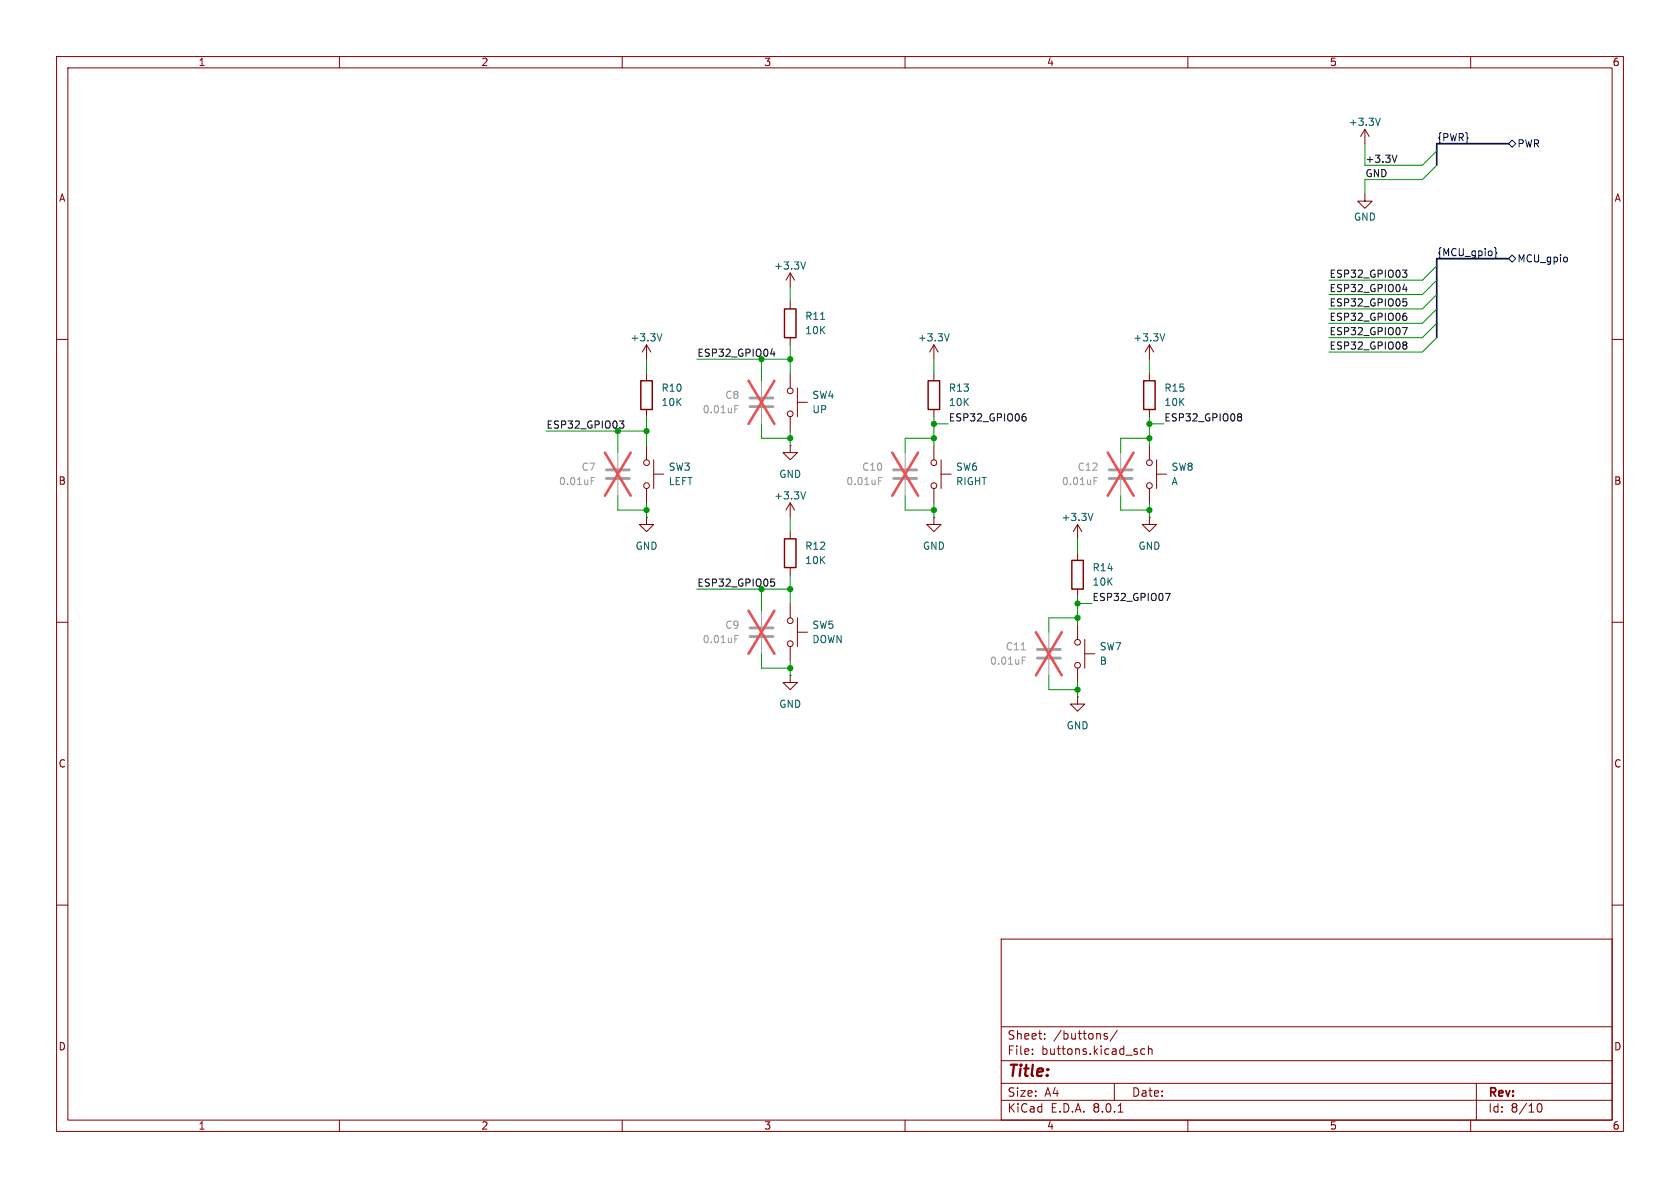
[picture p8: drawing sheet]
<svg xmlns="http://www.w3.org/2000/svg" width="297mm" height="210mm" viewBox="0 0 297 210" stroke-linecap="round" stroke-linejoin="round" font-family="sans-serif">
<g fill="none" stroke="#840000" stroke-width=".18">
<path d="M10 10h277v190h-277zM12 12h273v186h-273zM60 10v2M110 10v2M160 10v2M210 10v2M260 10v2M241.3 34.3v1.3h1.3l-1.3 1.2-1.3-1.2h1.3M241.3 22.9l-.8 1.2M241.3 22.9v2.5M241.3 22.9l.8 1.2M10 60h2"/>
<path d="M139.7 48.3v2.5M139.7 53.3v1.3M139.7 59.7v1.3M139.7 48.3l-.8 1.2M139.7 48.3l.8 1.2M285 60h2M114.3 61l-.8 1.2M114.3 61v2.5M114.3 66v1.3M114.3 72.4v1.3M114.3 78.7v2.6M114.3 61l.8 1.2"/>
<path d="M139.7 78.7v1.3h1.3l-1.3 1.3-1.3-1.3h1.3M139.7 78.7h.1M139.7 66v2.6M139.7 73.7v2.5M141 71.1h1.7M141 68.6v5.1M165.1 61v2.5M165.1 66v1.3M165.1 72.4v1.3M165.1 78.7v2.6M165.1 61l-.8 1.2M165.1 61l.8 1.2"/>
<path d="M203.2 61v2.5M203.2 66v1.3M203.2 72.4v1.3M203.2 78.7v2.6M203.2 61l-.8 1.2M203.2 61l.8 1.2M114.3 91.4v1.3h1.3l-1.3 1.3-1.3-1.3h1.3M114.3 91.4h.1M114.3 86.4v2.5M115.6 83.8h1.7M115.6 81.3v5.1M139.7 88.9l-.8 1.3"/>
<path d="M139.7 88.9v2.5M139.7 94v1.3M139.7 88.9l.8 1.3M165.1 91.4v1.3h1.3l-1.3 1.3-1.3-1.3h1.3M165.1 91.4h.1M165.1 86.4v2.5M166.4 83.8h1.7M166.4 81.3v5.1M190.5 92.7v2.6M190.5 97.8v1.3M190.5 92.7l-.8 1.3M190.5 92.7l.8 1.3"/>
<path d="M203.2 91.4v1.3h1.3l-1.3 1.3-1.3-1.3h1.3M203.2 91.4h.1M203.2 86.4v2.5M204.5 83.8h1.7M204.5 81.3v5.1M10 110h2M139.7 119.4v1.3h1.3l-1.3 1.2-1.3-1.2h1.3M139.7 119.4h.1M139.7 100.3v1.3M139.7 106.7v2.5M139.7 114.3v2.5M141 109.2v5.1"/>
<path d="M141 111.8h1.7M190.5 104.1v1.3M190.5 110.5v2.5M190.5 118.1v2.6M191.8 115.6h1.7M191.8 113v5.1M285 110h2M190.5 123.2v1.3h1.3l-1.3 1.2-1.3-1.2h1.3M190.5 123.2h.1M10 160h2M285 160h2M177 166h108v32h-108z"/>
<path d="M60 198v2M110 198v2M160 198v2M177 194.5h108M177 191.5h108M177 187.5h108M177 181.5h108M182.5 186.3v.1M182.5 185.5v.1M184.7 183.6v.1M184.7 182.8v.1M195.7 182.8l-.3-.1-.2 .2v.2l.5 .2v.3h-.5"/>
<path d="M197 191.5v3M197.5 182.1l-1.3 2M197.7 196.6h.8M202.4 185.5l-.4-.1-.3 .3v.4l.1 .2h.6M203 185.5l.2-.1 .4 .1 .1 .9M203 184.9v1.5M210 198v2M260 198v2M261 191.5v6.5M271.7 195.7l.2-.5 .2-.1a.8 .8 0 0 1 .5 .7 .8 .8 0 0 1-.5 .8l-.2-.1-.2-.5"/>
<circle cx="139.7" cy="69.1" r=".51"/>
<circle cx="139.7" cy="73.2" r=".51"/>
<circle cx="114.3" cy="81.8" r=".51"/>
<circle cx="114.3" cy="85.9" r=".51"/>
<circle cx="165.1" cy="85.9" r=".51"/>
<circle cx="165.1" cy="81.8" r=".51"/>
<circle cx="203.2" cy="85.9" r=".51"/>
<circle cx="203.2" cy="81.8" r=".51"/>
<circle cx="139.7" cy="113.8" r=".51"/>
<circle cx="139.7" cy="109.7" r=".51"/>
<circle cx="190.5" cy="113.5" r=".51"/>
<circle cx="190.5" cy="117.6" r=".51"/>
</g>
<path d="M138.7 54.6h2v5.1h-2zM113.3 67.3h2v5.1h-2zM164.1 67.3h2v5.1h-2zM202.2 67.3h2v5.1h-2zM138.7 95.3h2v5h-2zM189.5 99.1h2v5h-2z" fill="none" stroke="#840000" stroke-width=".25"/>
<path d="M244 20.9l-.4 1.3M117 59l-.4 1.3M142.4 46.3l-.4 1.3M145.1 56.5h.7M167.8 59l-.4 1.3M205.9 59l-.4 1.3M142.4 86.9l-.4 1.3M193.2 90.7l-.4 1.3" fill="none" stroke="#006464" stroke-width=".18"/>
<path d="M132.6 71.9h4.1M132.6 70.4h4.1M107.2 84.6h4.1M107.2 83.1h4.1M158 84.6h4.1M158 83.1h4.1M196.1 84.6h4.1M196.1 83.1h4.1M132.6 112.5h4.1M132.6 111h4.1M183.4 116.3h4.1M183.4 114.8h4.1" fill="none" stroke="#a1a1a1" stroke-width=".51"/>
<path d="M134.6 67.3v2.8M134.6 72.1v2.8M109.2 80v2.8M109.2 84.8v2.8M160 80v2.8M160 84.8v2.8M198.1 80v2.8M198.1 84.8v2.8M134.6 108v2.7M134.6 112.8v2.8M185.4 111.8v2.8M185.4 116.6v2.8" fill="none" stroke="#a1a1a1" stroke-width=".18"/>
<g fill="none" stroke="#989898" stroke-width=".18">
<path d="M129.9 72.3h.4M129.9 71.7h.6M104.5 85h.4M104.5 84.4h.6M155.3 85h.4M155.3 84.4h.6M193.4 85h.4M193.4 84.4h.6M129.9 112.9h.4M129.9 112.3h.6M180.5 114.9h.8M180.7 116.8h.4"/>
<path d="M180.7 116.1h.6"/>
</g>
<path d="M132.3 67.3l4.6 7.6M136.9 67.3l-4.6 7.6M106.9 80l4.6 7.6M111.5 80l-4.6 7.6M157.7 80l4.6 7.6M162.3 80l-4.6 7.6M195.8 80l4.6 7.6M200.4 80l-4.6 7.6M132.3 108l4.6 7.6M136.9 108l-4.6 7.6M183.1 111.8l4.6 7.6M187.7 111.8l-4.6 7.6" fill="none" stroke="#e65255" stroke-width=".46"/>
<path d="M266.7 25.4l.6-.6 .7 .6-.7 .6zM264.2 43.8l.2 .1v.6l.2 .2-.2 .2v.6l-.2 .2M266.7 45.7l.6-.6 .7 .6-.7 .7zM277 45.6v.6" fill="none" stroke="#000084" stroke-width=".18"/>
<g fill="none" stroke="#0f0f0f" stroke-width=".18">
<path d="M247 27.4l-.5 1.3M247.9 47.7h.8l-.4 .5 .4 .2v.4l-.2 .2h-.4M247.9 57.9h.9l-.6 1.3M248 51.1h.8M248.1 52.8h.6M248.2 53.3h.3l.2 .3-.1 .4-.4 .1M248.2 55.9h.3l.2 .2v.4l-.5 .1M248.4 55.4h.2M248.6 50.7v.9M109.5 74.4h.8l-.4 .5 .3 .1 .1 .4-.3 .3h-.3M136.2 62.6h.8M136.8 62.1v.9"/>
<path d="M180.9 73.6h.3l.2 .3-.1 .4-.4 .1M181 73.1h.3M219 73.1h.3l.2 .3-.2 .3M219 73.7h.3M219.3 73.7l.2 .2v.3l-.2 .2h-.3M248.2 60.4h.3l.2 .3-.2 .3M248.2 61h.3M248.5 61l.2 .2v.3l-.2 .2h-.3M136.3 102.4h.6M136.4 102.8h.3l.3 .3-.1 .4-.5 .1M206 104.9h.9l-.6 1.3"/>
</g>
<path d="M266.7 25.4h-12.7v3.8M266.7 45.7h-12.7v14" fill="none" stroke="#000084" stroke-width=".3"/>
<g fill="none" stroke="#009600" stroke-width=".18">
<path d="M241.3 25.4v3.8h10.2l2.5-2.5M254 29.2l-2.5 2.6h-10.2v2.5M139.7 50.8v2.5M254 59.7l-2.5 2.5h-16.6M254 54.6l-2.5 2.6h-16.6M254 57.2l-2.5 2.5h-16.6M254 47l-2.5 2.5h-16.6M254 52.1l-2.5 2.5h-16.6M254 49.5l-2.5 2.6h-16.6M96.5 76.2h17.8M109.2 76.2v3.8M114.3 63.5v2.5"/>
<path d="M114.3 73.7v5M123.2 63.5h16.5M134.6 74.9v2.6h5.1M134.6 63.5v3.8M139.7 61v5M139.7 76.2v2.5M165.1 74.9h2.5M165.1 77.5h-5.1v2.5M165.1 63.5v2.5M165.1 73.7v5M203.2 63.5v2.5M203.2 73.7v5"/>
<path d="M203.2 74.9h2.5M203.2 77.5h-5.1v2.5M109.2 87.6v2.6h5.1M114.3 88.9v2.5M139.7 91.4v2.6M160 87.6v2.6h5.1M165.1 88.9v2.5M190.5 95.3v2.5M198.1 87.6v2.6h5.1M203.2 88.9v2.5M123.2 104.1h16.5M134.6 104.1v3.9"/>
<path d="M134.6 115.6v2.5h5.1M139.7 101.6v5.1M139.7 116.8v2.6M185.4 119.4v2.5h5.1M190.5 109.2h-5.1v2.6M190.5 105.4v5.1M190.5 106.7h2.5M190.5 120.7v2.5"/>
</g>
<g fill="#009600" stroke="#009600" stroke-width=".18">
<circle cx="114.3" cy="76.2" r=".46"/>
<circle cx="139.7" cy="118.1" r=".46"/>
<circle cx="114.3" cy="90.2" r=".46"/>
<circle cx="203.2" cy="90.2" r=".46"/>
<circle cx="203.2" cy="74.9" r=".46"/>
<circle cx="203.2" cy="77.5" r=".46"/>
<circle cx="190.5" cy="109.2" r=".46"/>
<circle cx="165.1" cy="90.2" r=".46"/>
<circle cx="190.5" cy="121.9" r=".46"/>
<circle cx="190.5" cy="106.7" r=".46"/>
<circle cx="139.7" cy="63.5" r=".46"/>
<circle cx="139.7" cy="104.1" r=".46"/>
<circle cx="165.1" cy="77.5" r=".46"/>
<circle cx="139.7" cy="77.5" r=".46"/>
<circle cx="165.1" cy="74.9" r=".46"/>
</g>
<text font-size="2.8" fill="#840000" x="178" y="190.9">Title:</text>
<g font-size="2.1" fill="#840000">
<text x="178" y="184">Sheet:</text>
<text x="186.2" y="184">/buttons/</text>
<text x="178" y="186.7">File:</text>
<text x="184.1" y="186.7">buttons.kicad_sch</text>
<text x="178" y="196.9">KiCad</text>
<text x="178" y="194.1">Size:</text>
<text x="184.7" y="194.1">A4</text>
<text x="185.7" y="196.9">E.D.A.</text>
<text x="193.3" y="196.9">8.0.1</text>
<text x="200" y="194.1">Date:</text>
<text x="263" y="194.3">Rev:</text>
<text x="263" y="196.9">Id:</text>
<text x="267.1" y="196.9">8/10</text>
</g>
<g font-size="1.8" fill="#840000">
<text x="35" y="11.9">1</text>
<text x="85" y="11.9">2</text>
<text x="135" y="11.9">3</text>
<text x="185" y="11.9">4</text>
<text x="235" y="11.9">5</text>
<text x="285" y="11.9">6</text>
<text x="10.3" y="35.9">A</text>
<text x="285.3" y="35.9">A</text>
<text x="10.3" y="85.9">B</text>
<text x="285.3" y="85.9">B</text>
<text x="10.3" y="135.9">C</text>
<text x="285.3" y="135.9">C</text>
<text x="10.3" y="185.9">D</text>
<text x="285.3" y="185.9">D</text>
<text x="35" y="199.9">1</text>
<text x="85" y="199.9">2</text>
<text x="135" y="199.9">3</text>
<text x="185" y="199.9">4</text>
<text x="235" y="199.9">5</text>
<text x="285" y="199.9">6</text>
</g>
<g font-size="1.8" fill="#006464">
<text x="238.4" y="22.5">+3.3V</text>
<text x="239.3" y="39.2">GND</text>
<text x="136.8" y="47.9">+3.3V</text>
<text x="142.2" y="56.7">R11</text>
<text x="142.2" y="59.3">10K</text>
<text x="111.4" y="60.6">+3.3V</text>
<text x="162.2" y="60.6">+3.3V</text>
<text x="200.3" y="60.6">+3.3V</text>
<text x="116.8" y="69.4">R10</text>
<text x="116.8" y="72">10K</text>
<text x="143.5" y="70.7">SW4</text>
<text x="167.6" y="69.4">R13</text>
<text x="167.6" y="72">10K</text>
<text x="205.7" y="69.4">R15</text>
<text x="205.7" y="72">10K</text>
<text x="143.5" y="73.3">UP</text>
<text x="118.1" y="83.4">SW3</text>
<text x="168.9" y="83.4">SW6</text>
<text x="207" y="83.4">SW8</text>
<text x="118.1" y="86">LEFT</text>
<text x="136.8" y="88.5">+3.3V</text>
<text x="137.7" y="84.7">GND</text>
<text x="168.9" y="86">RIGHT</text>
<text x="207" y="86">A</text>
<text x="187.6" y="92.3">+3.3V</text>
<text x="112.3" y="97.4">GND</text>
<text x="142.2" y="97.4">R12</text>
<text x="142.2" y="99.9">10K</text>
<text x="163.1" y="97.4">GND</text>
<text x="193" y="101.2">R14</text>
<text x="201.2" y="97.4">GND</text>
<text x="193" y="103.7">10K</text>
<text x="143.5" y="111.4">SW5</text>
<text x="143.5" y="113.9">DOWN</text>
<text x="194.3" y="115.2">SW7</text>
<text x="194.3" y="117.7">B</text>
<text x="137.7" y="125.3">GND</text>
<text x="188.5" y="129.1">GND</text>
</g>
<g font-size="1.8" fill="#0f0f0f">
<text x="241.3" y="28.9">+3.3V</text>
<text x="241.3" y="31.4">GND</text>
<text x="234.9" y="49.2">ESP32_GPIO03</text>
<text x="234.9" y="51.7">ESP32_GPIO04</text>
<text x="234.9" y="56.8">ESP32_GPIO06</text>
<text x="234.9" y="59.3">ESP32_GPIO07</text>
<text x="234.9" y="54.3">ESP32_GPIO05</text>
<text x="234.9" y="61.9">ESP32_GPIO08</text>
<text x="167.6" y="74.6">ESP32_GPIO06</text>
<text x="205.7" y="74.6">ESP32_GPIO08</text>
<text x="193" y="106.3">ESP32_GPIO07</text>
</g>
<g font-size="1.8" fill="#000084">
<text x="254" y="25.1">{PWR}</text>
<text x="268.2" y="26.3">PWR</text>
<text x="254" y="45.4">{MCU_gpio}</text>
<text x="268.2" y="46.6">MCU_gpio</text>
</g>
<g font-size="1.8" fill="#009600">
<text x="123.2" y="63.2">ESP32_GPIO04</text>
<text x="96.5" y="75.9">ESP32_GPIO03</text>
<text x="123.2" y="103.8">ESP32_GPIO05</text>
</g>
<g font-size="1.8" fill="#989898">
<text x="128.1" y="70.7">C8</text>
<text x="124.1" y="73.3">0.01uF</text>
<text x="102.7" y="83.4">C7</text>
<text x="152.3" y="83.4">C10</text>
<text x="190.4" y="83.4">C12</text>
<text x="98.7" y="86">0.01uF</text>
<text x="149.5" y="86">0.01uF</text>
<text x="187.6" y="86">0.01uF</text>
<text x="124.1" y="113.9">0.01uF</text>
<text x="128.1" y="111.4">C9</text>
<text x="174.9" y="117.7">0.01uF</text>
<text x="177.7" y="115.2">C11</text>
</g>
</svg>
